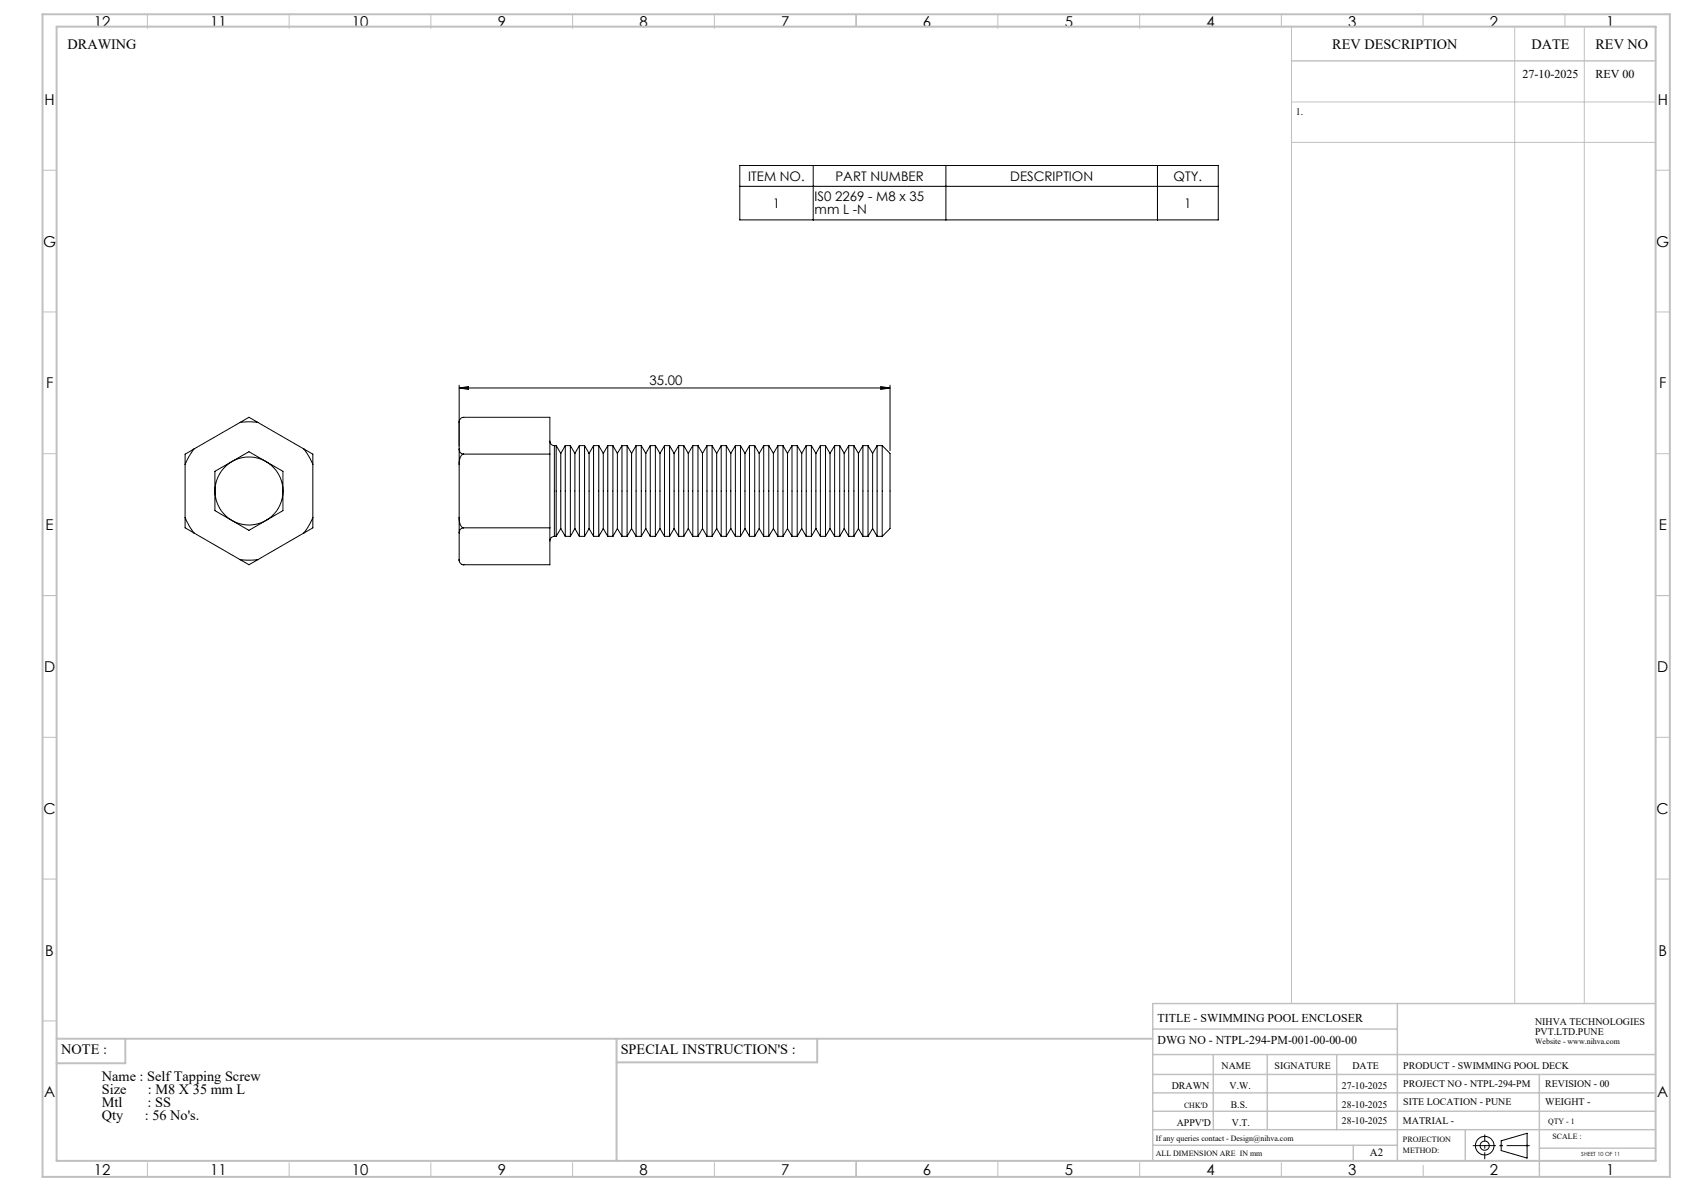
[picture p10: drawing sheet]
<svg xmlns="http://www.w3.org/2000/svg" width="594mm" height="420mm" viewBox="0 0 594 420" stroke-linecap="round" stroke-linejoin="round" font-family="sans-serif">
<g fill="none" stroke="#000" stroke-width=".35">
<path d="M260.9 58.4h168.8v19.2h-168.8zM286.8 58.4v19.2M333.7 58.4v19.2M408.3 58.4v19.2M260.9 65.7h168.8M162 136.8l3.2-.5v1zM162 135.8v22.5M162 136.8h151.9M310.7 136.3l3.2 .5-3.2 .5zM313.9 135.8v23.1M68.4 158.3l-1.7 2.7-1.4 2.7M68.4 158.3l-3.1 1.8v3.6"/>
<path d="M84.7 149l2.3-.3 3.9 .3M84.7 149l3.1-1.8 3.1 1.8M84.7 149l-16.3 9.3M90.9 149l16.3 9.3M107.2 158.3l3.1 1.8v3.6M107.2 158.3l1.3 2 1.8 3.4M162 158.3v.1a1.58 1.58 0 0 0 1.5 1.7M162 158.3v5.4M162.2 147.9l-.2 1.1a1.59 1.59 0 0 1 1.5-1.8h30.5v52h-30.5M194 155.6a1.57 1.57 0 0 0 1.5 1.5M195.5 157.1v32M195.5 157.1h.7"/>
<path d="M196.2 157.1v32M196.2 157.1l1.6 2.8M197.8 159.9v26.5M199.4 157.1v32M199.4 157.1h1.8M199.4 157.1l-1.6 2.8M201.2 157.1v32M201.2 157.1l1.6 2.8M202.8 159.9v26.5M204.4 157.1v32M204.4 157.1h1.8M204.4 157.1l-1.6 2.8"/>
<path d="M206.2 157.1v32M206.2 157.1l1.6 2.8M207.8 159.9v26.5M209.4 157.1v32M209.4 157.1h1.8M209.4 157.1l-1.6 2.8M211.2 157.1v32M211.2 157.1l1.6 2.8M212.8 159.9v26.5M214.4 157.1v32M214.4 157.1h1.8M214.4 157.1l-1.6 2.8"/>
<path d="M216.2 157.1v32M216.2 157.1l1.6 2.8M217.8 159.9v26.5M219.4 157.1v32M219.4 157.1h1.8M219.4 157.1l-1.6 2.8M221.2 157.1v32M221.2 157.1l1.6 2.8M222.8 159.9v26.5M224.4 157.1v32M224.4 157.1h1.8M224.4 157.1l-1.6 2.8"/>
<path d="M226.2 157.1v32M226.2 157.1l1.6 2.8M227.8 159.9v26.5M229.4 157.1v32M229.4 157.1h1.8M229.4 157.1l-1.6 2.8M231.2 157.1v32M231.2 157.1l1.6 2.8M232.8 159.9v26.5M234.4 157.1v32M234.4 157.1h1.8M234.4 157.1l-1.6 2.8"/>
<path d="M236.2 157.1v32M236.2 157.1l1.6 2.8M237.8 159.9v26.5M239.4 157.1v32M239.4 157.1h1.8M239.4 157.1l-1.6 2.8M241.2 157.1v32M241.2 157.1l1.6 2.8M242.8 159.9v26.5M244.4 157.1v32M244.4 157.1h1.8M244.4 157.1l-1.6 2.8"/>
<path d="M246.2 157.1v32M246.2 157.1l1.6 2.8M247.8 159.9v26.5M249.4 157.1v32M249.4 157.1h1.8M249.4 157.1l-1.6 2.8M251.2 157.1v32M251.2 157.1l1.6 2.8M252.8 159.9v26.5M254.4 157.1v32M254.4 157.1h1.8M254.4 157.1l-1.6 2.8"/>
<path d="M256.2 157.1v32M256.2 157.1l1.6 2.8M257.8 159.9v26.5M259.4 157.1v32M259.4 157.1h1.8M259.4 157.1l-1.6 2.8M261.2 157.1v32M261.2 157.1l1.6 2.8M262.8 159.9v26.5M264.4 157.1v32M264.4 157.1h1.8M264.4 157.1l-1.6 2.8"/>
<path d="M266.2 157.1v32M266.2 157.1l1.6 2.8M267.8 159.9v26.5M269.4 157.1v32M269.4 157.1h1.8M269.4 157.1l-1.6 2.8M271.2 157.1v32M271.2 157.1l1.6 2.8M272.8 159.9v26.5M274.4 157.1v32M274.4 157.1h1.8M274.4 157.1l-1.6 2.8"/>
<path d="M276.2 157.1v32M276.2 157.1l1.6 2.8M277.8 159.9v26.5M279.4 157.1v32M279.4 157.1h1.8M279.4 157.1l-1.6 2.8M281.2 157.1v32M281.2 157.1l1.6 2.8M282.8 159.9v26.5M284.4 157.1v32M284.4 157.1h1.8M284.4 157.1l-1.6 2.8"/>
<path d="M286.2 157.1v32M286.2 157.1l1.6 2.8M287.8 159.9v26.5M289.4 157.1v32M289.4 157.1h1.8M289.4 157.1l-1.6 2.8M291.2 157.1v32M291.2 157.1l1.6 2.8M292.8 159.9v26.5M294.4 157.1v32M294.4 157.1h1.8M294.4 157.1l-1.6 2.8"/>
<path d="M296.2 157.1v32M296.2 157.1l1.6 2.8M297.8 159.9v26.5M299.4 157.1v32M299.4 157.1h1.8M299.4 157.1l-1.6 2.8M301.2 157.1v32M301.2 157.1l1.6 2.8M302.8 159.9v26.5M304.4 157.1v32M304.4 157.1h1.8M304.4 157.1l-1.6 2.8"/>
<path d="M306.2 157.1v32M306.2 157.1l1.6 2.8M307.8 159.9v26.5M309.4 157.1v32M309.4 157.1h1.8M309.4 157.1l-1.6 2.8M311.2 157.1v32M311.2 157.1l2.7 2.8v26.5l-2.7 2.7M65.3 163.7v18.8M75.8 166.2l12-6.9 12 6.9v13.9l-12 6.9-12-6.9zM110.3 163.7v18.8M162 163.7v18.8"/>
<path d="M163.5 160.1h-.1a2.88 2.88 0 0 0-1.4 3v.6M163.5 160.1h30.5M65.3 182.5l1.4 2.9 1.7 2.5M65.3 182.5v3.6l3.1 1.8M68.4 187.9l16.3 9.5M84.7 197.4l2.3 .1 3.9-.1M84.7 197.4l3.1 1.8 3.1-1.8M107.2 187.9l-16.3 9.5M110.3 182.5l-1.8 3.5-1.3 1.9M110.3 182.5v3.6l-3.1 1.8M162 197.4a1.65 1.65 0 0 0 1.5 1.8M162 182.5v5.4"/>
<path d="M162 182.5a3.3 3.3 0 0 0 1.4 3.6h.1M162 197.4v.4M162 187.9v9.5M163 199.1l.6 .1M163.5 186.1l-1 .5-.5 1.3M163.5 186.1h30.5M195.5 189.1a1.63 1.63 0 0 0-1.5 1.7M195.5 189.1h.7M197.8 186.4l-1.6 2.7M197.8 186.4l1.6 2.7M199.4 189.1h1.8M202.8 186.4l-1.6 2.7"/>
<path d="M202.8 186.4l1.6 2.7M204.4 189.1h1.8M207.8 186.4l-1.6 2.7M207.8 186.4l1.6 2.7M209.4 189.1h1.8M212.8 186.4l-1.6 2.7M212.8 186.4l1.6 2.7M214.4 189.1h1.8M217.8 186.4l-1.6 2.7M217.8 186.4l1.6 2.7M219.4 189.1h1.8M222.8 186.4l-1.6 2.7"/>
<path d="M222.8 186.4l1.6 2.7M224.4 189.1h1.8M227.8 186.4l-1.6 2.7M227.8 186.4l1.6 2.7M229.4 189.1h1.8M232.8 186.4l-1.6 2.7M232.8 186.4l1.6 2.7M234.4 189.1h1.8M237.8 186.4l-1.6 2.7M237.8 186.4l1.6 2.7M239.4 189.1h1.8M242.8 186.4l-1.6 2.7"/>
<path d="M242.8 186.4l1.6 2.7M244.4 189.1h1.8M247.8 186.4l-1.6 2.7M247.8 186.4l1.6 2.7M249.4 189.1h1.8M252.8 186.4l-1.6 2.7M252.8 186.4l1.6 2.7M254.4 189.1h1.8M257.8 186.4l-1.6 2.7M257.8 186.4l1.6 2.7M259.4 189.1h1.8M262.8 186.4l-1.6 2.7"/>
<path d="M262.8 186.4l1.6 2.7M264.4 189.1h1.8M267.8 186.4l-1.6 2.7M267.8 186.4l1.6 2.7M269.4 189.1h1.8M272.8 186.4l-1.6 2.7M272.8 186.4l1.6 2.7M274.4 189.1h1.8M277.8 186.4l-1.6 2.7M277.8 186.4l1.6 2.7M279.4 189.1h1.8M282.8 186.4l-1.6 2.7"/>
<path d="M282.8 186.4l1.6 2.7M284.4 189.1h1.8M287.8 186.4l-1.6 2.7M287.8 186.4l1.6 2.7M289.4 189.1h1.8M292.8 186.4l-1.6 2.7M292.8 186.4l1.6 2.7M294.4 189.1h1.8M297.8 186.4l-1.6 2.7M297.8 186.4l1.6 2.7M299.4 189.1h1.8M302.8 186.4l-1.6 2.7"/>
<path d="M302.8 186.4l1.6 2.7M304.4 189.1h1.8M307.8 186.4l-1.6 2.7M307.8 186.4l1.6 2.7M309.4 189.1h1.8M529.5 402.3l9.2-2.7v8.8l-9.2-2.7z"/>
<circle cx="87.8" cy="173.1" r="12"/>
<circle cx="523.7" cy="404" r="1.62"/>
<circle cx="523.7" cy="404" r="3.3"/>
</g>
<g fill="none" stroke="#c0c0c0" stroke-width=".35">
<path d="M52 5v5M102 5v5M152 5v5M202 5v5M252 5v5M302 5v4.4M352 5v5M402 5v5M452 5v4.4M455.5 9.4v344.5M502 5v4.4M534.3 9.4v344.5"/>
<path d="M552 5v4.4M558.8 9.4v344.5M455.5 36h128.5M455.5 50.2h128.5M15 60h5M584 60h5M15 110h5M584 110h5M15 160h5M584 160h5M15 210h5M584 210h5"/>
<path d="M15 260h5M584 260h5M15 310h5M584 310h5M15 360h5M52 410v5M102 410v5M152 410v5M202 410v5M252 410v5M302 409.4v5.6M352 409.4v5.6"/>
<path d="M402 410v5M452 410v5M502 410.9v4.1M529 404h1M529.2 403.7l.7 .7M529.5 403.5v1M529.9 403.7l-.7 .7M538.1 404h1.1M538.3 403.7l.7 .7M538.7 403.5v1M539 403.7l-.7 .7"/>
</g>
<path d="M519.5 404h20.1" fill="none" stroke="#000" stroke-width=".35" stroke-dasharray="15.2 1.3 1.3 1.3" stroke-dashoffset="7.1" stroke-linecap="butt"/>
<path d="M523.7 408.8v-8.7" fill="none" stroke="#000" stroke-width=".35" stroke-dasharray="15.2 1.3 1.3 1.3" stroke-dashoffset="12.8" stroke-linecap="butt"/>
<g fill="none" stroke="#c0c0c0" stroke-width=".5">
<path d="M455.5 21.5h128.5M492.9 353.9v55.5M584 353.9h-177.4v55.5M406.6 371.9h177.4M406.6 378.9h177.4M406.6 362.9h86.3M428 371.9v26.5M447 371.9v26.5M471.5 371.9v26.5M543 378.9v36.1M406.6 391.9h177.4M406.6 385.4h177.4"/>
<path d="M406.6 398.4h177.4M516.9 398.4v11M406.6 403.9h86.3M477.3 403.9v5.5M543 404.9h41"/>
</g>
<path d="M15 5h574v410h-574zM20 9.4h564v400h-564zM20 366.3h386.6M44.2 366.3v8.6h-24.2M217.5 366.3v43.1M288.3 366.3v8.3h-70.8" fill="none" stroke="#c0c0c0" stroke-width=".7"/>
<path d="M162 136.8l3.2-.5v1zM310.7 136.3l3.2 .5-3.2 .5z" fill="#000"/>
<g font-size="5.3">
<text x="33.1" y="9.5">12</text>
<text x="74.1" y="9.5">11</text>
<text x="124.1" y="9.5">10</text>
<text x="175.6" y="9.5">9</text>
<text x="225.6" y="9.5">8</text>
<text x="275.6" y="9.5">7</text>
<text x="325.6" y="9.5">6</text>
<text x="375.6" y="9.5">5</text>
<text x="425.6" y="9.5">4</text>
<text x="475.6" y="9.5">3</text>
<text x="525.6" y="9.5">2</text>
<text x="566.6" y="9.5">1</text>
<text x="15.7" y="37">H</text>
<text x="584.7" y="37">H</text>
<text x="15.2" y="87">G</text>
<text x="584.2" y="87">G</text>
<text x="16.2" y="137">F</text>
<text x="585.2" y="137">F</text>
<text x="16.1" y="187">E</text>
<text x="585.1" y="187">E</text>
<text x="15.5" y="237">D</text>
<text x="584.5" y="237">D</text>
<text x="15.4" y="287">C</text>
<text x="584.4" y="287">C</text>
<text x="16" y="337">B</text>
<text x="585" y="337">B</text>
<text x="15.5" y="387">A</text>
<text x="584.5" y="387">A</text>
<text x="33.1" y="414.5">12</text>
<text x="74.1" y="414.5">11</text>
<text x="124.1" y="414.5">10</text>
<text x="175.6" y="414.5">9</text>
<text x="225.6" y="414.5">8</text>
<text x="275.6" y="414.5">7</text>
<text x="325.6" y="414.5">6</text>
<text x="375.6" y="414.5">5</text>
<text x="425.6" y="414.5">4</text>
<text x="475.6" y="414.5">3</text>
<text x="525.6" y="414.5">2</text>
<text x="566.6" y="414.5">1</text>
</g>
<g font-size="5">
<text x="23.8" y="17.2">DRAWING</text>
<text x="470" y="17.4">REV DESCRIPTION</text>
<text x="540.2" y="17.4">DATE</text>
<text x="562.8" y="17.4">REV NO</text>
<text x="21.6" y="371.8">NOTE :</text>
<text x="218.9" y="371.8">SPECIAL INSTRUCTION'S :</text>
<text x="35.9" y="381.2">Name : Self Tapping Screw</text>
<text x="35.9" y="385.8">Size</text>
<text x="52.2" y="385.8">: M8 X 35 mm L</text>
<text x="35.9" y="390.4">Mtl</text>
<text x="35.9" y="395">Qty</text>
<text x="51.1" y="395">: 56 No's.</text>
<text x="52.1" y="390.4">: SS</text>
</g>
<g font-size="4.7">
<text x="263.9" y="63.7">ITEM NO.</text>
<text x="294.7" y="63.7">PART NUMBER</text>
<text x="356.3" y="63.7">DESCRIPTION</text>
<text x="414" y="63.7">QTY.</text>
<text x="287.3" y="71">IS0 2269 - M8 x 35</text>
<text x="272.6" y="73.3">1</text>
<text x="287.3" y="75.6">mm L -N</text>
<text x="417.7" y="73.3">1</text>
<text x="229.1" y="135.8">35.00</text>
</g>
<g font-size="4.2">
<text x="537.1" y="27.6">27-10-2025</text>
<text x="562.8" y="27.6">REV 00</text>
<text x="408.3" y="360.3">TITLE - SWIMMING POOL ENCLOSER</text>
<text x="408.3" y="368.2">DWG NO - NTPL-294-PM-001-00-00-00</text>
</g>
<text font-size="3.9" x="483.2" y="407.7">A2</text>
<g font-size="3.5">
<text x="457" y="40.6">1.</text>
<text x="541.5" y="361.3">NIHVA TECHNOLOGIES</text>
<text x="541.5" y="364.9">PVT.LTD.PUNE</text>
<text x="430.9" y="377">NAME</text>
<text x="449.6" y="377">SIGNATURE</text>
<text x="477" y="377">DATE</text>
<text x="495" y="377">PRODUCT - SWIMMING POOL DECK</text>
<text x="495" y="383.3">PROJECT NO - NTPL-294-PM</text>
<text x="545.1" y="383.3">REVISION - 00</text>
<text x="413.3" y="384.1">DRAWN</text>
<text x="433.7" y="384.1">V.W.</text>
<text x="473.4" y="384.1">27-10-2025</text>
<text x="495" y="389.8">SITE LOCATION - PUNE</text>
<text x="545.1" y="389.8">WEIGHT -</text>
<text x="434.1" y="390.6">B.S.</text>
<text x="473.4" y="390.6">28-10-2025</text>
<text x="415.1" y="396.9">APPV'D</text>
<text x="434.6" y="396.9">V.T.</text>
<text x="473.4" y="396.5">28-10-2025</text>
<text x="494.8" y="396.5">MATRIAL -</text>
</g>
<g font-size="2.8">
<text x="541.5" y="368.3">Website - www.nihva.com</text>
<text x="417.6" y="390.6">CHK'D</text>
<text x="546.1" y="396.5">QTY - 1</text>
<text x="547.6" y="401.7">SCALE :</text>
<text x="407.7" y="402.2">If any queries contact - Design@nihva.com</text>
<text x="407.7" y="407.7">ALL DIMENSION ARE IN mm</text>
<text x="494.8" y="402.7">PROJECTION</text>
<text x="494.8" y="406.5">METHOD:</text>
</g>
<text font-size="2" x="557.8" y="407.8">SHEET 10 OF 11</text>
</svg>
